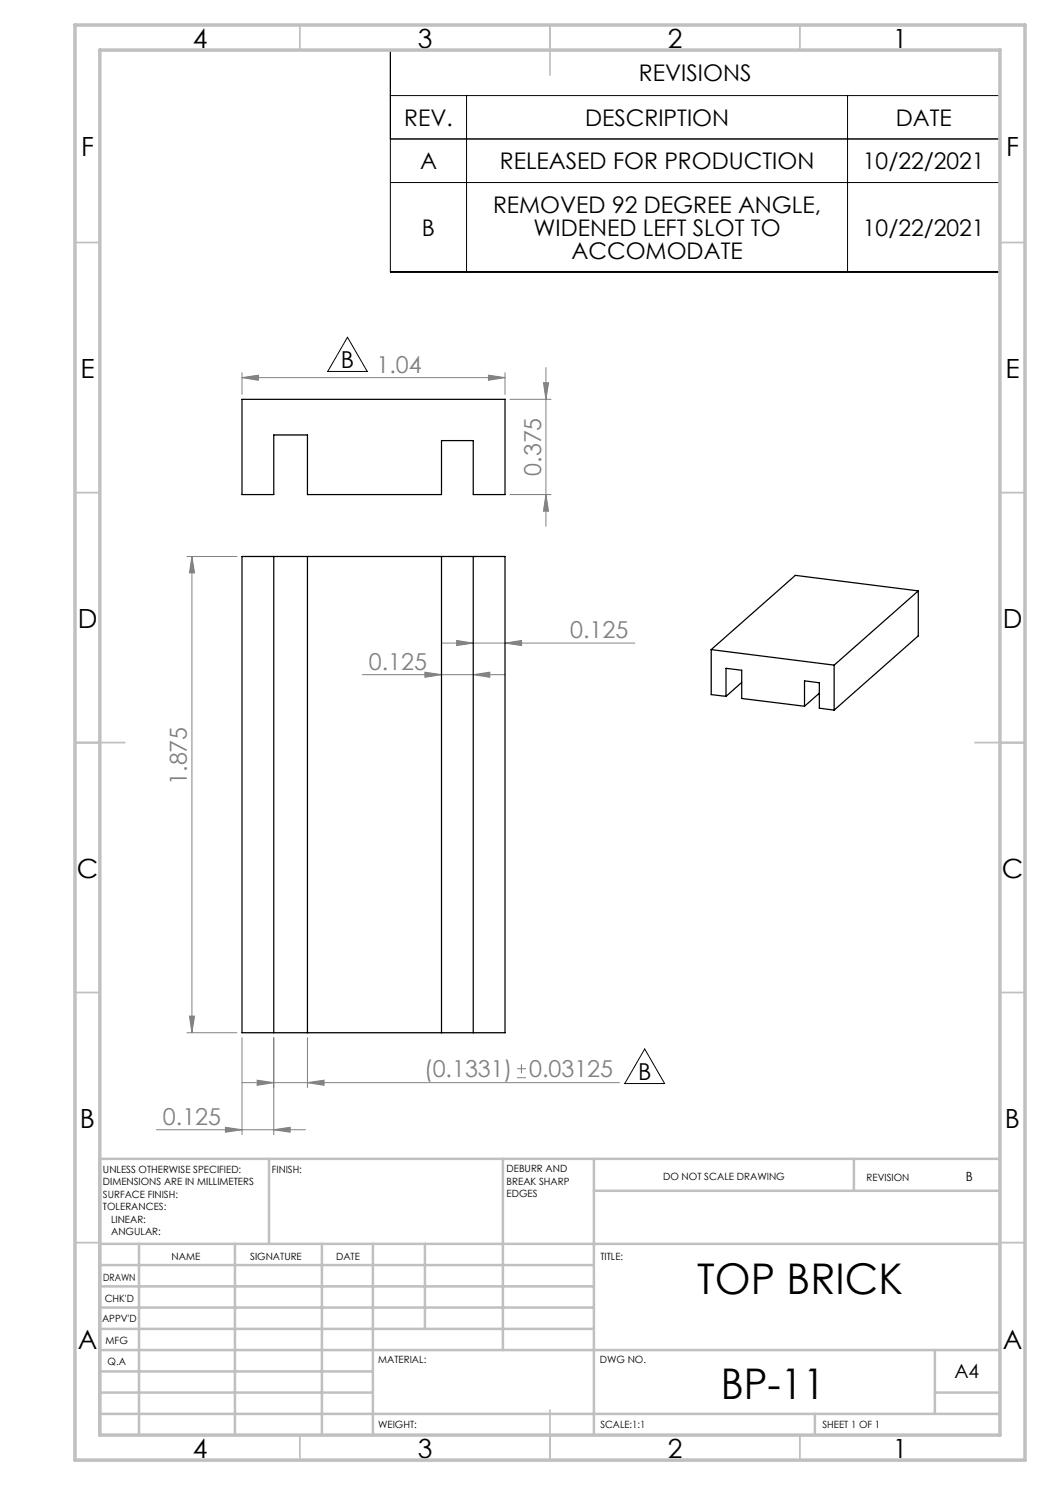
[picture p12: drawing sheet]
<svg xmlns="http://www.w3.org/2000/svg" width="210mm" height="297mm" viewBox="0 0 210 297" stroke-linecap="round" stroke-linejoin="round" font-family="sans-serif">
<g fill="none" stroke="#808080" stroke-width=".2">
<path d="M48.4 75.5l3.3-.5v1.1zM48.4 74.5v4.4M48.4 75.5h52.6M97.7 75l3.3 .5-3.3 .6zM101 74.5v4.4M102 79.9h8.2M108.7 76.5h1l-.5 3.4zM109.2 73.5v31.8M102 98.9h8.2M109.2 98.9l.5 3.3h-1zM37.4 111.3h10M38.4 111.3l.5 3.3h-1z"/>
<path d="M38.4 111.3v95.2M72.5 134.9h28.5M85 134.4l3.3 .5-3.3 .6zM88.3 128.6h38.7M91.3 128.1l3.4 .5-3.4 .5zM94.7 134.9l3.3-.5v1.1zM101 128.6l3.3-.5v1zM37.4 206.5h10M37.9 203.2h1l-.5 3.3zM48.4 216.5h75.5M48.4 207.5v19.4M51.4 216l3.4 .5-3.4 .6z"/>
<path d="M54.8 207.5v19.4M61.5 216.5l3.3-.5v1.1zM61.5 207.5v10M103.4 215.5h1.8M103.4 213.7h1.8M104.3 212.9v1.8M31.3 226h29.8M45.1 225.5l3.3 .5-3.3 .4zM54.8 226l3.2-.5v.9z"/>
</g>
<path d="M78.1 10h121.9v44.4h-121.9zM78.1 19.1h121.9M93.3 19.1v35.3M169.5 19.1v35.3M78.1 36.5h121.9M200 27.8h-121.9M69.5 67.4l3.9 6.9h-7.9zM128.9 209.8l4 6.9h-7.9z" fill="none" stroke="#000" stroke-width=".2"/>
<g fill="none" stroke="#c0c0c0" stroke-width=".35">
<path d="M60 5v5M110 5v10M160 5v5M15 48.5h5M200 48.5h5M15 98.5h5M200 98.5h5M15 148.5h10M195 148.5h10M15 198.5h5M200 198.5h5M15 248.5h5"/>
<path d="M200 248.5h5M60 287v5M110 282v10M160 287v5"/>
</g>
<g fill="none" stroke="#c0c0c0" stroke-width=".5">
<path d="M53.8 231.8v17M100.6 231.8v38.2M118.8 231.8v55.2M118.8 238.2h81.2M170.8 231.8v6.4M200 231.8h-180v55.2M20 248.8h180M20 257.3h98.8M20 253h98.8M27.8 248.8v38.2M47 248.8v38.2M64.4 248.8v38.2"/>
<path d="M74.6 248.8v38.2M85 248.8v17M20 265.8h98.8M20 261.5h98.8M20 278.5h54.6M20 274.3h54.6M20 270h180M187 278.5h13M187 270v12.8M20 282.8h180M163 282.8v4.2"/>
</g>
<path d="M15 5h190v287h-190zM20 10h180v277h-180z" fill="none" stroke="#c0c0c0" stroke-width=".7"/>
<g fill="#808080">
<path d="M97.7 75l3.3 .5-3.3 .6zM48.4 75.5l3.3-.5v1.1zM61.5 216.5l3.3-.5v1.1zM51.4 216l3.4 .5-3.4 .6z"/>
<path d="M85 134.4l3.3 .5-3.3 .6zM94.7 134.9l3.3-.5v1.1zM91.3 128.1l3.4 .5-3.4 .5zM101 128.6l3.3-.5v1zM45.1 225.5l3.3 .5-3.3 .4zM54.8 226l3.2-.5v.9z"/>
<path d="M37.9 203.2h1l-.5 3.3zM38.4 111.3l.5 3.3h-1z"/>
<path d="M108.7 76.5h1l-.5 3.4zM109.2 98.9l.5 3.3h-1z"/>
</g>
<g fill="none" stroke="#000" stroke-width=".25">
<path d="M48.4 79.9h52.6v19h-6.3v-10.8h-6.4v10.8h-26.8v-11.9h-6.7v11.9h-6.4zM48.4 111.3h52.6v95.2h-52.6zM54.8 111.3v95.2M61.5 111.3v95.2M88.3 111.3v95.2M94.7 111.3v95.2M183.7 118.2l-16.9 14.8M183.7 118.2l-24.6-3.1-16.9 14.8M183.7 118.2v9l-16.9 14.8M142.2 129.9l24.6 3.1M142.2 129.9v9l3 .4M145.2 139.3v-5.6l3.1 .4v5.6l12.6 1.5"/>
<path d="M148.3 136.5l-3.1 2.8M163.9 138.6l-3 2.6M166.8 133v9M160.9 141.2v-5l3 .4v5l2.9 .4"/>
</g>
<g font-size="8.5">
<text x="139.4" y="258.8">TOP BRICK</text>
<text x="144.2" y="279.7">BP-11</text>
</g>
<g font-size="5.3">
<text x="38.5" y="9.5">4</text>
<text x="83.5" y="9.5">3</text>
<text x="133.6" y="9.5">2</text>
<text x="178.6" y="9.5">1</text>
<text x="16.2" y="31.3">F</text>
<text x="201.2" y="31.3">F</text>
<text x="16.1" y="75.5">E</text>
<text x="201.1" y="75.5">E</text>
<text x="15.5" y="125.5">D</text>
<text x="200.5" y="125.5">D</text>
<text x="15.4" y="175.5">C</text>
<text x="200.4" y="175.5">C</text>
<text x="16" y="225.5">B</text>
<text x="201" y="225.5">B</text>
<text x="15.5" y="269.8">A</text>
<text x="200.5" y="269.8">A</text>
<text x="38.5" y="291.5">4</text>
<text x="83.5" y="291.5">3</text>
<text x="133.6" y="291.5">2</text>
<text x="178.6" y="291.5">1</text>
</g>
<g font-size="4.7">
<text x="68.2" y="73.7">B</text>
<text x="127.6" y="216">B</text>
</g>
<g font-size="4.7" fill="#808080">
<text x="75.3" y="74.5">1.04</text>
<text x="108.2" y="95.2" transform="rotate(-90 108.2 95.2)">0.375</text>
<text x="114" y="127.6">0.125</text>
<text x="73.8" y="133.9">0.125</text>
<text x="37.4" y="157" transform="rotate(-90 37.4 157)">1.875</text>
<text x="84.8" y="215.5">(0.1331)</text>
<text x="105.8" y="215.5">0.03125</text>
<text x="32.6" y="224.9">0.125</text>
</g>
<g font-size="4.6">
<text x="127.8" y="16.3">REVISIONS</text>
<text x="80.8" y="25.2">REV.</text>
<text x="117" y="25.2">DESCRIPTION</text>
<text x="179.2" y="25.2">DATE</text>
<text x="84" y="33.9">A</text>
<text x="100" y="33.9">RELEASED FOR PRODUCTION</text>
<text x="172.6" y="33.9">10/22/2021</text>
<text x="84.4" y="47.1">B</text>
<text x="98.6" y="42.6">REMOVED 92 DEGREE ANGLE,</text>
<text x="106.7" y="47.1">WIDENED LEFT SLOT TO</text>
<text x="172.6" y="47.1">10/22/2021</text>
<text x="114.3" y="51.7">ACCOMODATE</text>
</g>
<text font-size="3.9" x="190.9" y="275.5">A4</text>
<text font-size="2.5" x="193.2" y="236.1">B</text>
<g font-size="2">
<text x="20.6" y="234.6">UNLESS OTHERWISE SPECIFIED:</text>
<text x="20.6" y="237.1">DIMENSIONS ARE IN MILLIMETERS</text>
<text x="20.6" y="239.6">SURFACE FINISH:</text>
<text x="54.4" y="234.6">FINISH:</text>
<text x="101.3" y="234.5">DEBURR AND</text>
<text x="101.3" y="237">BREAK SHARP</text>
<text x="101.3" y="239.5">EDGES</text>
<text x="132.6" y="236">DO NOT SCALE DRAWING</text>
<text x="173.3" y="236.2">REVISION</text>
<text x="20.6" y="242.1">TOLERANCES:</text>
<text x="22.2" y="244.6">LINEAR:</text>
<text x="22.2" y="247.1">ANGULAR:</text>
<text x="34.3" y="252">NAME</text>
<text x="50" y="251.9">SIGNATURE</text>
<text x="67.2" y="251.9">DATE</text>
<text x="120.1" y="251.9">TITLE:</text>
<text x="20.6" y="256.1">DRAWN</text>
<text x="20.9" y="260.3">CHK'D</text>
<text x="20.4" y="264.4">APPV'D</text>
<text x="21.1" y="268.8">MFG</text>
<text x="21.5" y="273">Q.A</text>
<text x="75.6" y="272.5">MATERIAL:</text>
<text x="120" y="272.5">DWG NO.</text>
<text x="75.6" y="285.5">WEIGHT:</text>
<text x="120.1" y="285.6">SCALE:1:1</text>
<text x="164.5" y="285.6">SHEET 1 OF 1</text>
</g>
</svg>
